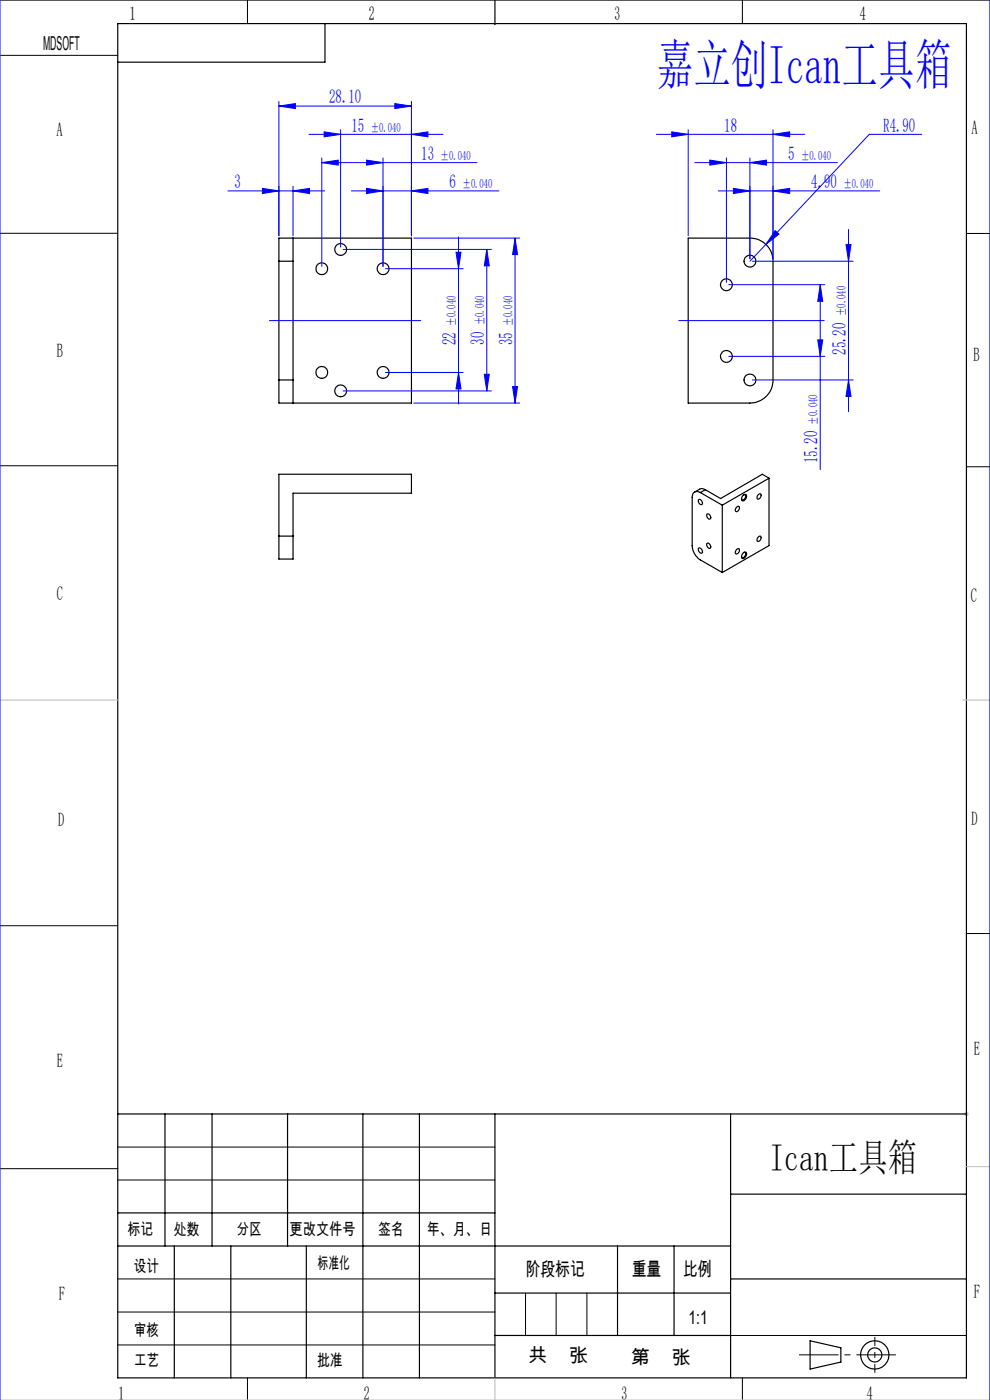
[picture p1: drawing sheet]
<svg xmlns="http://www.w3.org/2000/svg" width="210mm" height="297mm" viewBox="0 0 210 297" stroke-linecap="round" stroke-linejoin="round" font-family="sans-serif">
<g fill="none" stroke="#000" stroke-width=".25">
<path d="M25 5h180v287.3h-180zM68.9 5v8.2h-43.9M105 0v5.2M59.2 55.4v-4.9h28.1v35h-28.1v-4.9M59.2 55.4h3M59.2 55.4v25.2M62.2 50.5v4.9M62.2 55.4v25.2M146 50.5h13.1a4.9 4.9 0 0 1 4.9 4.9v25.2a4.9 4.9 0 0 1-4.9 4.9h-13.1zM59.2 80.6h3M62.2 80.6v4.9M59.2 113.7v4.9h3v-4.9"/>
<path d="M59.2 113.7v-13.1h28.1v4h-25.1v9.1M59.2 113.7h3M148.2 116.3a.66 .66 0 0 1 .7 .3 .66 .66 0 0 1-.1 .8 .8 .8 0 0 1-.6-1.1zM148.2 106a.64 .64 0 0 1 .7 .3 .64 .64 0 0 1-.1 .8 .79 .79 0 0 1-.6-1.1zM148.6 104.5a1.06 1.06 0 0 0-1.3-.1 1.06 1.06 0 0 0-.5 1.1v10.3a3.8 3.8 0 0 0 1.8 3l4.6 2.7M148.6 104.5l4.6 2.7M149.6 103.9l-.8-.3-1.4 .8M149.6 103.9l-1 .6M149.9 115.3a.59 .59 0 0 1 .7 .3 .59 .59 0 0 1-.1 .7l-.5-.3zM150 109a.7 .7 0 0 1 .6 .4 .7 .7 0 0 1 0 .7 .77 .77 0 0 1-.6-1.1zM153.2 107.2v14.3M156.2 116.7a.39 .39 0 0 1 .6-.2 .39 .39 0 0 1 0 .6l-.1 .1a.4 .4 0 0 1-.6 .3 .4 .4 0 0 1 0-.7z"/>
<path d="M156.2 107.6a.37 .37 0 0 1 .6-.1 .37 .37 0 0 1 0 .6l-.1 .1a.39 .39 0 0 1-.6 .3 .39 .39 0 0 1 0-.6zM157.6 117.3a.45 .45 0 0 1 .7-.1 .45 .45 0 0 1 0 .7l-.3 .4a.43 .43 0 0 1-.7 .1 .43 .43 0 0 1 .1-.7zM157.6 105.1a.45 .45 0 0 1 .7-.1 .45 .45 0 0 1 0 .7l-.1 .2a.44 .44 0 0 1-.6 .4 .44 .44 0 0 1-.3-.6zM157.8 105v-.1a.51 .51 0 0 1 .4 .5 .51 .51 0 0 1-.4 .5l-.3 .2-.2-.3M157.8 117.2a.51 .51 0 0 1 .4 .5 .51 .51 0 0 1-.4 .5l-.4 .1-.1-.2M160.8 113.9a.36 .36 0 0 1 .6-.1 .36 .36 0 0 1 0 .6l-.1 .2a.39 .39 0 0 1-.6 .2 .39 .39 0 0 1 0-.6zM160.8 104.9a.37 .37 0 0 1 .6 0 .37 .37 0 0 1 0 .5l-.1 .2a.39 .39 0 0 1-.6 .2 .39 .39 0 0 1 0-.6zM163.1 101.5l-9.9 5.7M163.1 101.5v14.2l-9.9 5.8M163.1 101.5l-1.4-.9-8.8 5.2-3.3-1.9M25 236.3h180M35 236.3v28"/>
<path d="M45 236.3v28M61 236.3v28M77 236.3v56M89 236.3v56M105 236.3v56M155 236.3v56M25 257.3h80M155 253.3h50M25 264.3h130M37 264.3v28M49 264.3v28M65 264.3v28"/>
<path d="M105 274.3h50M131 264.3v19M143 264.3v19M155 271.3h50M105 283.3h50M171.8 284.4l6.6 1.5v3.1l-6.6 1.4z"/>
<circle cx="68.3" cy="57" r="1.25"/>
<circle cx="72.3" cy="52.9" r="1.25"/>
<circle cx="81.3" cy="57" r="1.24"/>
<circle cx="159.1" cy="55.4" r="1.25"/>
<circle cx="68.3" cy="79" r="1.26"/>
<circle cx="81.3" cy="79" r="1.25"/>
<circle cx="154.1" cy="60.4" r="1.25"/>
<circle cx="154.1" cy="75.6" r="1.25"/>
<circle cx="72.3" cy="82.9" r="1.25"/>
<circle cx="159.1" cy="80.6" r="1.25"/>
<circle cx="185.5" cy="287.4" r="3"/>
<circle cx="185.6" cy="287.4" r="1.5"/>
</g>
<g fill="none" stroke="#00f" stroke-width=".21">
<path d="M0 0v297M210 0v297M55.7 40l3.5 .5-3.5 .6zM59.2 22.5l3.5-.5v1zM59.2 21.5v28.5M59.2 22.5h28.1M62.2 39.5v10.5M65.5 28.5h28.5M68.3 34.5l3.5-.5v1zM68.3 34.5h32.9M68.3 33.5v23M68.8 28l3.4 .5-3.4 .5z"/>
<path d="M72.2 27.5v24.9M77.8 34l3.4 .5-3.4 .5zM77.8 40l3.4 .5-3.4 .6zM81.2 33.5v23M83.7 22l3.6 .5-3.6 .5zM87.3 28.5l3.5-.5v1zM87.3 21.5v28.5M139.2 28.5h31.5M142.5 28l3.5 .5-3.5 .5zM146 27.5v22.5M147.4 34.5h30.2M150.6 34l3.5 .5-3.5 .5z"/>
<path d="M154.1 33.5v26.4M155.6 40l3.5 .5-3.5 .6zM159.1 34.5l3.5-.5v1zM159.1 33.5v21.4M164 28.5l3.5-.5v1zM164 27.5v27.4M195.5 28.5h-11.1l-21.9 23.4M48.3 40.5h20.6M62.2 40.5l3.5-.5v1.1zM72.8 52.9h31.4M74.5 40.5h31.3M81.8 57h16.4"/>
<path d="M87.3 40.5l3.5-.5v1.1zM87.8 50.5h22.4M96.7 53.5h1.1l-.5 3.5zM97.3 50.3v35.4M103.3 52.9l.5 3.5h-1.1zM103.3 52.9v30M109.3 50.5l.5 3.5h-1.1zM109.3 50.5v35M152.4 40.5h34.2M159.6 55.4h21.4M162.5 51.9l-3.4 3.5M164 40.5l3.5-.5v1.1z"/>
<path d="M164.4 48.9l.8 .8-2.7 2.2zM179.5 51.9h1l-.5 3.5zM180 48.7v38.6M57.1 68h32.2M81.8 79h16.4M97.3 79l.5 3.5h-1.1zM102.7 79.4h1.1l-.5 3.5zM144 68h30.8M154.6 60.4h20.4M154.6 75.6h20.4M173.5 72.1h1l-.5 3.5zM174 60.4l.5 3.5h-1z"/>
<path d="M174 60.4v39.2M72.8 82.9h31.4M87.8 85.5h22.4M108.7 82h1.1l-.5 3.5zM159.6 80.6h21.4M180 80.6l.5 3.5h-1z"/>
</g>
<path d="M204.5 236.3h1M204.6 236l.8 .7M205 235.8v1M205.4 236l-.8 .7M205 247.5h5M0 297h210" fill="none" stroke="#c0c0c0" stroke-width=".21"/>
<path d="M169.5 287.4h20.5" fill="none" stroke="#000" stroke-width=".21" stroke-dasharray="30.5 1.3 1.3 1.3" stroke-dashoffset="22.1" stroke-linecap="butt"/>
<path d="M185.6 283.6v7.6" fill="none" stroke="#000" stroke-width=".21" stroke-dasharray="30.5 1.3 1.3 1.3" stroke-dashoffset="28.6" stroke-linecap="butt"/>
<g fill="none" stroke="#000" stroke-width=".21">
<path d="M0 0h210M0 11.7h25M52.5 0v5M157.5 0v5M0 49.5h25M205 49.5h5M0 98.8h25M205 99h5M0 196.4h25M205 198h5M0 247.9h25M25 243.3h80"/>
<path d="M25 250.3h80M25 278.3h80M25 271.3h80M111.5 274.3v9M118 274.3v9M124.5 274.3v9M25 285.3h80M52.5 292.3v4.7M155 283.3h50M157.5 292.3v4.7"/>
</g>
<path d="M0 148.5h25M204.3 148.5h5.7M105 292.3v4.7" fill="none" stroke="#c0c0c0" stroke-width=".25"/>
<g fill="#00f">
<path d="M164.4 48.9l-1.9 3 2.7-2.2zM150.6 34l3.5 .5-3.5 .5zM159.1 34.5l3.5-.5v1z"/>
<path d="M155.6 40l3.5 .5-3.5 .6zM164 40.5l3.5-.5v1.1z"/>
<path d="M68.3 34.5l3.5-.5v1zM77.8 34l3.4 .5-3.4 .5z"/>
<path d="M77.8 40l3.4 .5-3.4 .6zM87.3 40.5l3.5-.5v1.1zM68.8 28l3.4 .5-3.4 .5zM87.3 28.5l3.5-.5v1z"/>
<path d="M83.7 22l3.6 .5-3.6 .5zM59.2 22.5l3.5-.5v1z"/>
<path d="M62.2 40.5l3.5-.5v1.1zM55.7 40l3.5 .5-3.5 .6z"/>
<path d="M179.5 51.9h1l-.5 3.5zM180 80.6l.5 3.5h-1zM174 60.4l.5 3.5h-1zM173.5 72.1h1l-.5 3.5z"/>
<path d="M109.3 50.5l.5 3.5h-1.1zM108.7 82h1.1l-.5 3.5zM96.7 53.5h1.1l-.5 3.5zM97.3 79l.5 3.5h-1.1zM103.3 52.9l.5 3.5h-1.1zM102.7 79.4h1.1l-.5 3.5z"/>
<path d="M142.5 28l3.5 .5-3.5 .5zM164 28.5l3.5-.5v1z"/>
</g>
<text font-size="11.6" fill="#00f" x="139.4" y="17.9">嘉立创Ican工具箱</text>
<text font-size="8.1" x="163.2" y="248.3">Ican工具箱</text>
<g font-size="4.1">
<text x="27.5" y="4.3">1</text>
<text x="78.3" y="4.3">2</text>
<text x="130.3" y="4.3">3</text>
<text x="182.4" y="4.3">4</text>
<text x="9.1" y="10.5">MDSOFT</text>
<text x="12" y="28.8">A</text>
<text x="206.1" y="28.4">A</text>
<text x="12.1" y="75.8">B</text>
<text x="206.5" y="76.5">B</text>
<text x="12" y="127.4">C</text>
<text x="205.9" y="127.7">C</text>
<text x="12.3" y="175.3">D</text>
<text x="206.1" y="175.1">D</text>
<text x="12" y="226.5">E</text>
<text x="206.6" y="223.9">E</text>
<text x="12.5" y="275.7">F</text>
<text x="111.5" y="270.7">阶段标记</text>
<text x="134" y="270.7">重量</text>
<text x="144.9" y="270.7">比例</text>
<text x="206.6" y="275.3">F</text>
<text x="146" y="280.8">1:1</text>
<text x="112.1" y="288.8">共</text>
<text x="120.7" y="288.8">张</text>
<text x="133.8" y="289.3">第</text>
<text x="142.5" y="289.3">张</text>
<text x="25.1" y="297">1</text>
<text x="77.2" y="297">2</text>
<text x="131.9" y="297">3</text>
<text x="183.8" y="297">4</text>
</g>
<g font-size="4.1" fill="#00f">
<text x="69.8" y="21.9">28.10</text>
<text x="74.5" y="27.9">15</text>
<text x="153.6" y="27.9">18</text>
<text x="187.4" y="27.9">R4.90</text>
<text x="89.4" y="33.9">13</text>
<text x="167.2" y="33.9">5</text>
<text x="49.7" y="39.9">3</text>
<text x="95.4" y="39.9">6</text>
<text x="172.1" y="39.9">4.90</text>
<text x="96.7" y="73.2" transform="rotate(-90 96.7 73.2)">22</text>
<text x="102.7" y="73.1" transform="rotate(-90 102.7 73.1)">30</text>
<text x="108.7" y="73.2" transform="rotate(-90 108.7 73.2)">35</text>
<text x="179.4" y="75.3" transform="rotate(-90 179.4 75.3)">25.20</text>
<text x="173.4" y="98.2" transform="rotate(-90 173.4 98.2)">15.20</text>
</g>
<g font-size="3.5">
<text x="27.1" y="262">标记</text>
<text x="36.9" y="262">处数</text>
<text x="50.2" y="262">分区</text>
<text x="61.4" y="262">更改文件号</text>
<text x="80.3" y="262">签名</text>
<text x="90.5" y="262">年、月、日</text>
<text x="28.4" y="269.8">设计</text>
<text x="67.4" y="269.2">标准化</text>
<text x="28.5" y="283.4">审核</text>
<text x="28.5" y="289.7">工艺</text>
<text x="67.3" y="289.7">批准</text>
</g>
<g font-size="2.7" fill="#00f">
<text x="78.6" y="27.9">±0.040</text>
<text x="93.5" y="33.9">±0.040</text>
<text x="169.9" y="33.9">±0.040</text>
<text x="98.1" y="39.9">±0.040</text>
<text x="178.9" y="39.9">±0.040</text>
<text x="96.7" y="69.1" transform="rotate(-90 96.7 69.1)">±0.040</text>
<text x="102.7" y="69.1" transform="rotate(-90 102.7 69.1)">±0.040</text>
<text x="108.7" y="69.1" transform="rotate(-90 108.7 69.1)">±0.040</text>
<text x="179.4" y="67.1" transform="rotate(-90 179.4 67.1)">±0.040</text>
<text x="173.4" y="90.1" transform="rotate(-90 173.4 90.1)">±0.040</text>
</g>
</svg>
